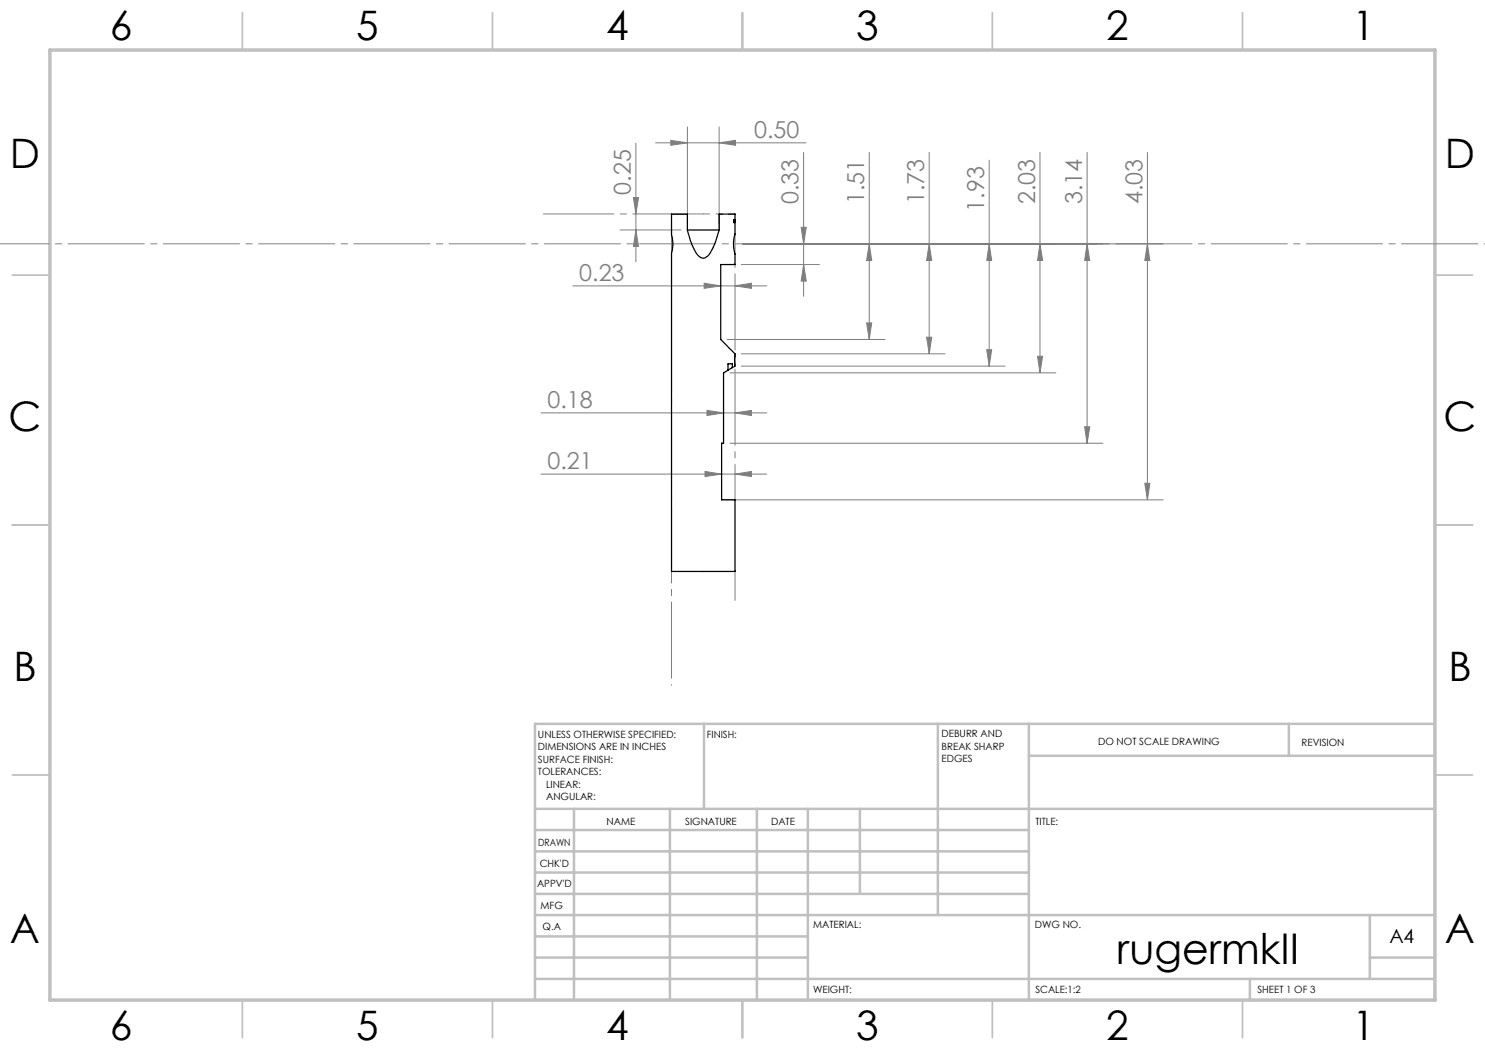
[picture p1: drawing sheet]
<svg xmlns="http://www.w3.org/2000/svg" width="297mm" height="210mm" viewBox="0 0 297 210" stroke-linecap="round" stroke-linejoin="round" font-family="sans-serif">
<g fill="none" stroke="#808080" stroke-width=".2">
<path d="M126.7 39.5h1l-.5 3.3zM127.2 28.6v23.7M131.1 28.6h30.1M134.2 28.1l3.3 .5-3.3 .5zM137.5 25.4v19.3M143.8 28.6l3.3-.5v1zM143.8 25.4v19.3M160.7 30.5v28.8M173.8 30.5v37.4M185.8 30.5v40.3M197.8 32v41.2M208 30.5v44.1"/>
<path d="M217.4 30.5v58.1M229.5 30.5v69.5M114.5 57.2h38.9M124 46h12.2M127.2 46l.5 3.3h-1zM140.8 56.6l3.3 .6-3.3 .5zM147 57.2l3.3-.6v1.1zM148.3 52.9h15.6M148.6 48.8h84.1M160.2 45.5h1.1l-.6 3.3zM160.7 52.9l.6 3.3h-1.1zM173.8 48.8l.5 3.3h-1z"/>
<path d="M185.8 48.8l.5 3.3h-1zM197.8 48.8l.5 3.3h-1zM208 48.8l.5 3.3h-1zM217.4 48.8l.5 3.3h-1zM229.5 48.8l.5 3.3h-1zM145.4 67.9h31.6M146 74.6h65.2M148.3 70.8h40.7M148.3 73.2h52.7M173.3 64.6h1l-.5 3.3zM185.3 67.4h1l-.5 3.4zM197.3 69.9h1l-.5 3.3z"/>
<path d="M207.5 71.3h1l-.5 3.3zM108.2 94.8h45.2M108.2 82.6h45.2M141 94.3l3.3 .5-3.3 .5zM141.4 82.1l3.3 .5-3.3 .5zM145.6 100h87.1M146 88.6h74.6M147 94.8l3.3-.5v1zM147 82.6l3.3-.5v1zM216.9 85.4h1l-.5 3.2zM229 96.7h1l-.5 3.3z"/>
</g>
<g fill="none" stroke="#c0c0c0" stroke-width=".35">
<path d="M48.5 2.5v7.5M98.5 2.5v7.5M148.5 2.5v7.5M198.5 2.5v7.5M248.5 2.5v7.5M2.5 55h7.5M287 55h7.5M2.5 105h7.5M287 105h7.5M2.5 155h7.5M287 155h7.5M48.5 200v7.5"/>
<path d="M98.5 200v7.5M148.5 200v7.5M198.5 200v7.5M248.5 200v7.5"/>
</g>
<g fill="none" stroke="#c0c0c0" stroke-width=".5">
<path d="M140.8 144.8v17M187.6 144.8v38.2M205.8 144.8v55.2M205.8 151.2h81.2M257.8 144.8v6.4M287 144.8h-180v55.2M107 161.8h180M107 178.8h98.8M107 174.5h98.8M107 170.3h98.8M107 166h98.8M114.8 161.8v38.2"/>
<path d="M134 161.8v38.2M151.4 161.8v38.2M161.6 161.8v38.2M172 161.8v17M107 195.8h180M107 191.5h54.6M107 187.3h54.6M107 183h180M250 195.8v4.2M274 191.5h13M274 183v12.8"/>
</g>
<path d="M10 10h277v190h-277z" fill="none" stroke="#c0c0c0" stroke-width=".7"/>
<path d="M140.7 42.8h6.3" fill="none" stroke="#808080" stroke-width=".2" stroke-dasharray="15.2 1.3 1.3 1.3" stroke-dashoffset="14"/>
<path d="M147 42.8v77.3" fill="none" stroke="#808080" stroke-width=".2" stroke-dasharray="15.2 1.3 1.3 1.3" stroke-dashoffset="7.1"/>
<path d="M134.3 48.8v27" fill="none" stroke="#808080" stroke-width=".2" stroke-dasharray="15.2 1.3 1.3 1.3" stroke-dashoffset="3.6"/>
<path d="M134.3 48.8v43.5" fill="none" stroke="#808080" stroke-width=".2" stroke-dasharray="15.2 1.3 1.3 1.3" stroke-dashoffset="4.9"/>
<path d="M140.7 42.8h-32" fill="none" stroke="#808080" stroke-width=".2" stroke-dasharray="15.2 1.3 1.3 1.3" stroke-dashoffset="1.2"/>
<path d="M0 48.8h297.1" fill="none" stroke="#808080" stroke-width=".2" stroke-dasharray="15.2 1.3 1.3 1.3" stroke-dashoffset="6.5"/>
<path d="M134.3 42.8v94.3" fill="none" stroke="#808080" stroke-width=".2" stroke-dasharray="15.2 1.3 1.3 1.3" stroke-dashoffset="-1.4"/>
<g fill="#808080">
<path d="M147 94.8l3.3-.5v1zM141 94.3l3.3 .5-3.3 .5z"/>
<path d="M141.4 82.1l3.3 .5-3.3 .5zM147 82.6l3.3-.5v1zM140.8 56.6l3.3 .6-3.3 .5zM147 57.2l3.3-.6v1.1z"/>
<path d="M134.2 28.1l3.3 .5-3.3 .5zM143.8 28.6l3.3-.5v1z"/>
<path d="M185.3 67.4h1l-.5 3.4zM185.8 48.8l.5 3.3h-1zM197.3 69.9h1l-.5 3.3zM197.8 48.8l.5 3.3h-1zM207.5 71.3h1l-.5 3.3zM208 48.8l.5 3.3h-1zM216.9 85.4h1l-.5 3.2zM217.4 48.8l.5 3.3h-1zM229 96.7h1l-.5 3.3zM229.5 48.8l.5 3.3h-1z"/>
<path d="M126.7 39.5h1l-.5 3.3zM127.2 46l.5 3.3h-1zM160.2 45.5h1.1l-.6 3.3zM160.7 52.9l.6 3.3h-1.1zM173.8 48.8l.5 3.3h-1zM173.3 64.6h1l-.5 3.3z"/>
</g>
<g fill="none" stroke="#000" stroke-width=".25">
<path d="M137.5 46v-3.2h-3.2v4a7 7 0 0 1 0 4v63.5h12.7v-14.3h-2.7v-11.4h.4v-14l.9-.6M137.5 46a12.4 12.4 0 0 0 2.2 5.2 1.34 1.34 0 0 0 2.3-.5 15.7 15.7 0 0 0 1.8-4.7M137.5 46h6.3M146.8 44.3v.2l.1-.1M146.8 44.4h.1M146.8 44.2h.1M146.8 44.1h.1M146.8 44.2v.2M146.8 44v.1M146.8 44.4v.1M146.8 44.1v.1M146.8 44.1h-.1"/>
<path d="M146.9 44.1l-.1 .2M146.9 44.1v.1M146.9 44.2l-.1 .2M146.9 44.2h.1M146.9 44.2v.2M147 44.5v-.4v2.7a6.6 6.6 0 0 0 0 4M147 44.5h.1M147 50.8v2.1h-2.9v15l2 2a1.63 1.63 0 0 1 .9 1.3M147 44.1v-1.3h-3.2v3.2M147 44.1v.4M147 44.4v.1M147 44.1h.1"/>
<path d="M146.5 73.5v-.7h-.9v1.2M146.5 73.5l-.9 .5M147 71.2v2l-.5 .3"/>
</g>
<text font-size="8.5" x="223.4" y="192.7">rugermkII</text>
<g font-size="8.1">
<text x="22" y="8">6</text>
<text x="71.2" y="8">5</text>
<text x="121.2" y="8">4</text>
<text x="171.3" y="8">3</text>
<text x="221.3" y="8">2</text>
<text x="270.5" y="8">1</text>
<text x="2" y="33.6">D</text>
<text x="289" y="33.6">D</text>
<text x="1.7" y="86.1">C</text>
<text x="288.7" y="86.1">C</text>
<text x="2.7" y="136.1">B</text>
<text x="289.7" y="136.1">B</text>
<text x="2" y="188.6">A</text>
<text x="289" y="188.6">A</text>
<text x="22" y="208">6</text>
<text x="71.2" y="208">5</text>
<text x="121.2" y="208">4</text>
<text x="171.3" y="208">3</text>
<text x="221.3" y="208">2</text>
<text x="270.5" y="208">1</text>
</g>
<g font-size="4.7" fill="#808080">
<text x="150.8" y="27.5">0.50</text>
<text x="126.2" y="39" transform="rotate(-90 126.2 39)">0.25</text>
<text x="159.7" y="40.8" transform="rotate(-90 159.7 40.8)">0.33</text>
<text x="172.8" y="40.8" transform="rotate(-90 172.8 40.8)">1.51</text>
<text x="184.8" y="40.8" transform="rotate(-90 184.8 40.8)">1.73</text>
<text x="207" y="40.8" transform="rotate(-90 207 40.8)">2.03</text>
<text x="216.4" y="40.8" transform="rotate(-90 216.4 40.8)">3.14</text>
<text x="228.5" y="40.8" transform="rotate(-90 228.5 40.8)">4.03</text>
<text x="196.8" y="42.3" transform="rotate(-90 196.8 42.3)">1.93</text>
<text x="115.9" y="56.1">0.23</text>
<text x="109.5" y="81.6">0.18</text>
<text x="109.5" y="93.8">0.21</text>
</g>
<text font-size="3.9" x="277.9" y="188.5">A4</text>
<g font-size="2">
<text x="107.6" y="147.6">UNLESS OTHERWISE SPECIFIED:</text>
<text x="141.4" y="147.6">FINISH:</text>
<text x="188.3" y="147.5">DEBURR AND</text>
<text x="188.3" y="150">BREAK SHARP</text>
<text x="219.6" y="149">DO NOT SCALE DRAWING</text>
<text x="260.3" y="149.2">REVISION</text>
<text x="107.6" y="150.1">DIMENSIONS ARE IN INCHES</text>
<text x="107.6" y="152.6">SURFACE FINISH:</text>
<text x="107.6" y="155.1">TOLERANCES:</text>
<text x="188.3" y="152.5">EDGES</text>
<text x="109.2" y="157.6">LINEAR:</text>
<text x="109.2" y="160.1">ANGULAR:</text>
<text x="121.3" y="165">NAME</text>
<text x="137" y="164.9">SIGNATURE</text>
<text x="154.2" y="164.9">DATE</text>
<text x="207.1" y="164.9">TITLE:</text>
<text x="107.6" y="169.1">DRAWN</text>
<text x="107.9" y="173.3">CHK'D</text>
<text x="107.4" y="177.4">APPV'D</text>
<text x="108.1" y="181.8">MFG</text>
<text x="108.5" y="186">Q.A</text>
<text x="162.6" y="185.5">MATERIAL:</text>
<text x="207" y="185.5">DWG NO.</text>
<text x="162.6" y="198.5">WEIGHT:</text>
<text x="207.1" y="198.6">SCALE:1:2</text>
<text x="251.5" y="198.6">SHEET 1 OF 3</text>
</g>
</svg>
